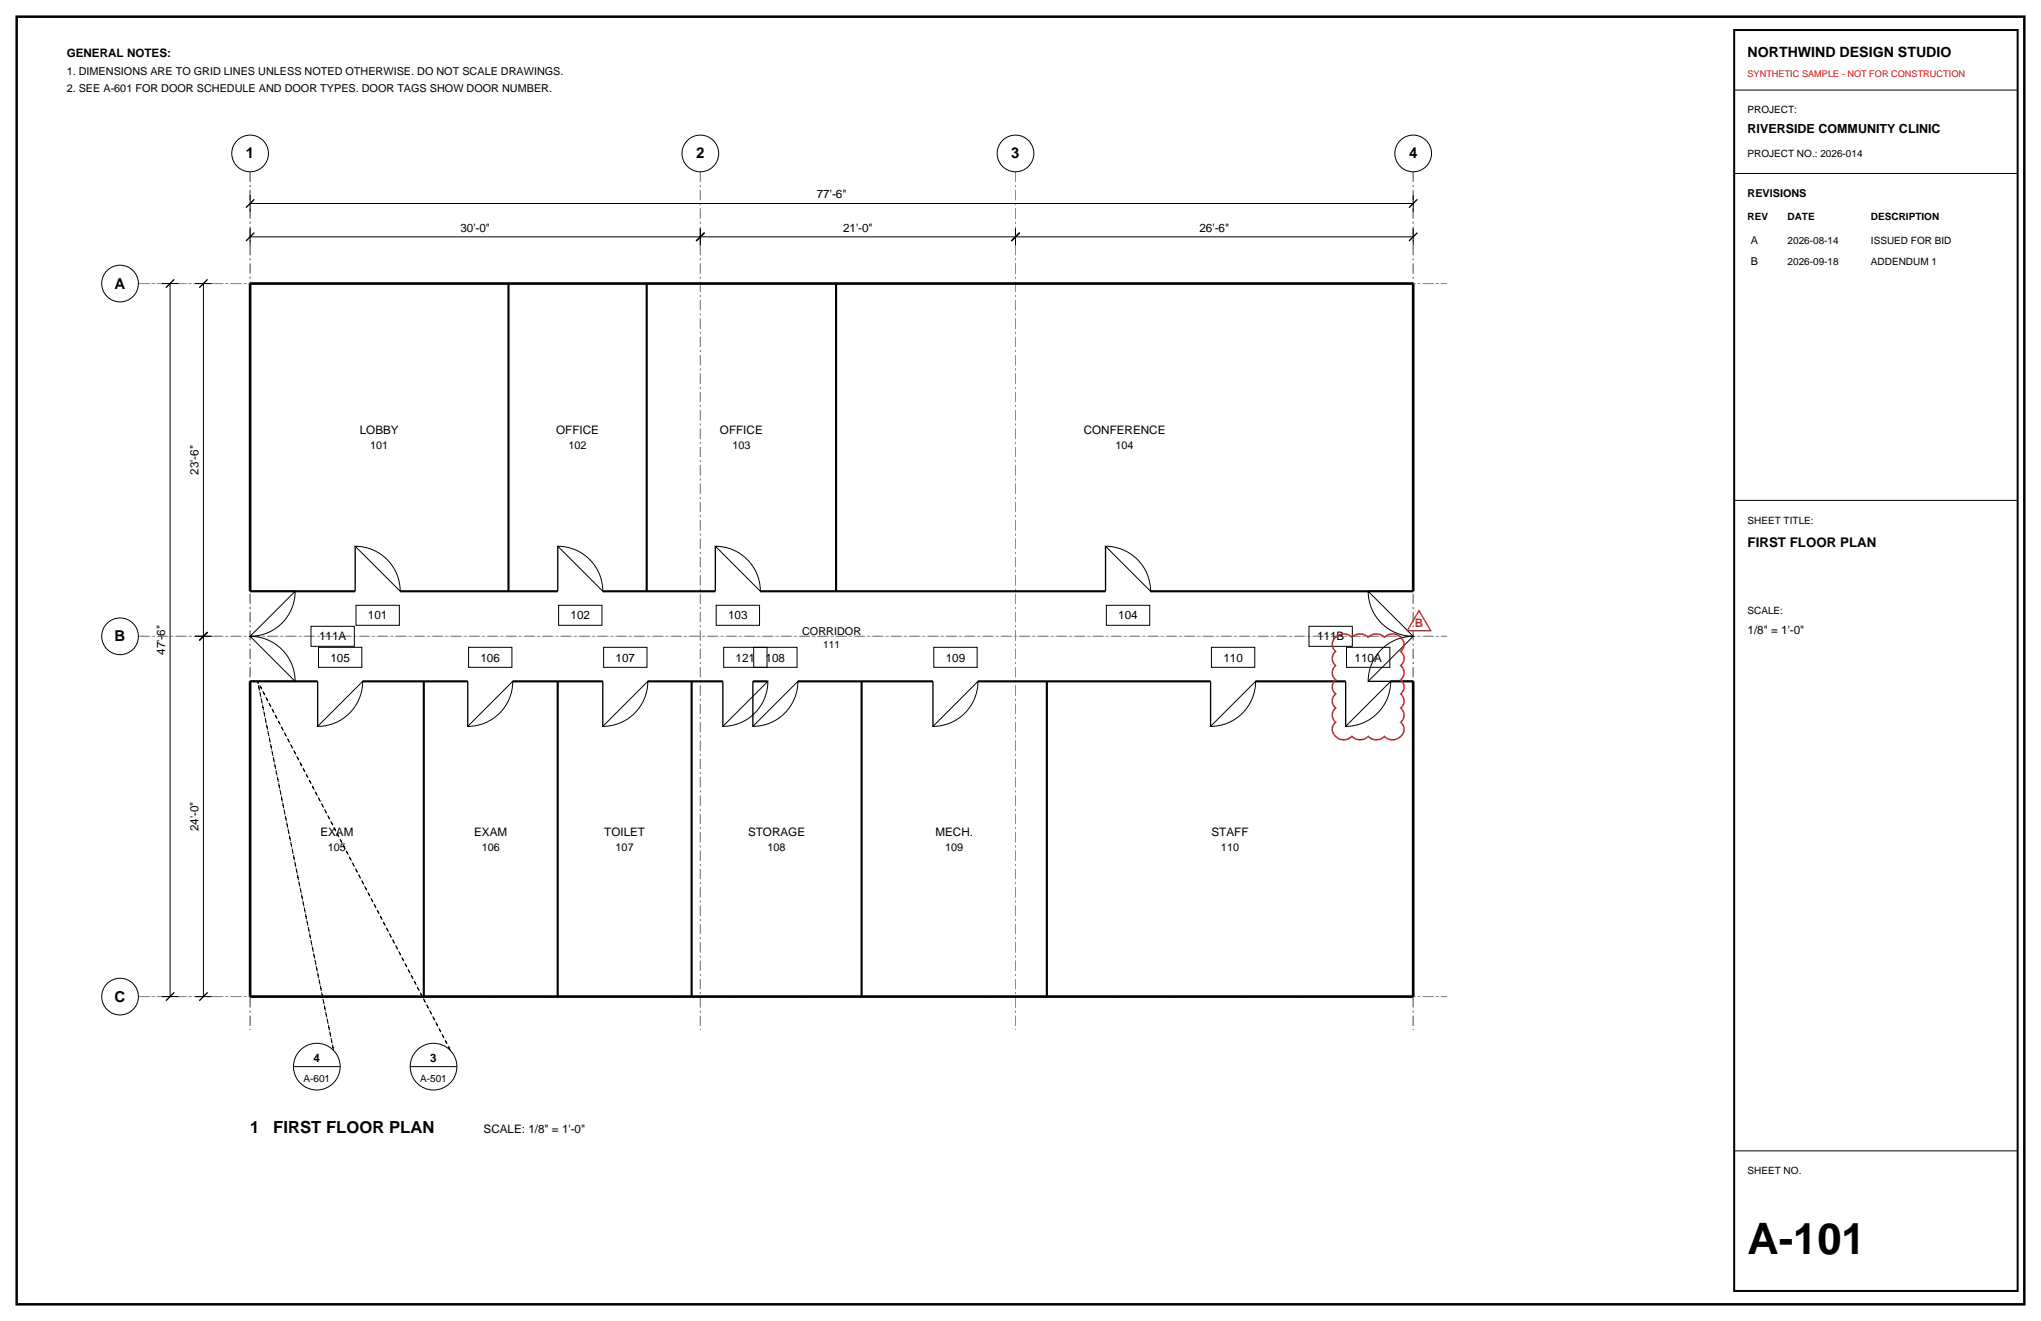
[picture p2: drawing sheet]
<svg xmlns="http://www.w3.org/2000/svg" width="432mm" height="279mm" viewBox="0 0 432 279" stroke-linecap="round" stroke-linejoin="round" font-family="sans-serif">
<path d="M3.5 3.5h424.8v272.4h-424.8z" fill="none" stroke="#000" stroke-width=".53"/>
<path d="M52.9 36.3v181.5zM148.2 36.3v181.5zM214.8 36.3v181.5zM299 36.3v181.5zM29.3 60h276.7zM29.3 134.6h276.7zM29.3 210.8h276.7z" fill="none" stroke="#8c8c8c" stroke-width=".21" stroke-dasharray="2.1 .7 .4 .7" stroke-linecap="butt"/>
<g fill="none" stroke="#000" stroke-width=".21">
<path d="M366.9 19.1h60zM366.9 36.7h60zM34.2 60h3.5zM36 60v150.8zM41.3 60h3.5zM43 60v74.6zM52.9 50.1h95.3zM52.9 48.3v3.6zM52.9 43h246.1zM52.9 41.3v3.5zM148.2 48.3v3.6zM148.2 50.1h66.6z"/>
<path d="M214.8 48.3v3.6zM214.8 50.1h84.2zM299 48.3v3.6zM299 41.3v3.5zM75.1 115.5a9.5 9.5 0 0 1 9.6 9.6zM118 115.5a9.5 9.5 0 0 1 9.5 9.6zM151.3 115.5a9.5 9.5 0 0 1 9.6 9.6zM233.9 115.5a9.5 9.5 0 0 1 9.5 9.6zM366.9 105.8h60zM41.3 134.6h3.5zM43 134.6v76.2zM52.9 134.6a9.5 9.5 0 0 1 9.5 9.5z"/>
<path d="M62.4 125.1a9.5 9.5 0 0 1-9.5 9.5zM65.8 132.5h9.2v4.2h-9.2zM67.4 136.9h9.2v4.2h-9.2zM75.3 128h9.2v4.3h-9.2zM99.1 136.9h9.2v4.2h-9.2zM118.2 128h9.2v4.3h-9.2zM127.7 136.9h9.2v4.2h-9.2zM151.5 128h9.2v4.3h-9.2zM153.1 136.9h9.2v4.2h-9.2zM159.5 136.9h9.1v4.2h-9.1zM197.6 136.9h9.1v4.2h-9.1zM234.1 128h9.1v4.3h-9.1z"/>
<path d="M256.3 136.9h9.2v4.2h-9.2zM276.9 132.5h9.2v4.2h-9.2zM284.9 136.9h9.1v4.2h-9.1zM289.5 125.1l9.5 9.5a9.5 9.5 0 0 1-9.5-9.5zM291.9 137.8a9.5 9.5 0 0 1 7.1-3.2l-9.5 9.5a9.5 9.5 0 0 1 2.4-6.3zM67.2 153.6l9.5-9.5a9.5 9.5 0 0 1-9.5 9.5zM99 153.6l9.5-9.5a9.5 9.5 0 0 1-9.5 9.5zM127.5 153.6l9.6-9.5a9.5 9.5 0 0 1-9.6 9.5zM159.3 153.6l9.5-9.5a9.5 9.5 0 0 1-9.5 9.5zM162.5 144.1a9.5 9.5 0 0 1-9.6 9.5zM206.9 144.1a9.5 9.5 0 0 1-9.5 9.5zM256.1 153.6l9.5-9.5a9.5 9.5 0 0 1-9.5 9.5z"/>
<path d="M294.2 144.1a9.5 9.5 0 0 1-9.5 9.5zM34.2 210.8h3.5zM41.3 210.8h3.5zM62.1 225.6h9.9zM86.8 225.6h9.9zM366.9 243.4h60z"/>
<circle cx="52.9" cy="32.5" r="3.9"/>
<circle cx="148.2" cy="32.5" r="3.9"/>
<circle cx="214.8" cy="32.5" r="3.9"/>
<circle cx="299" cy="32.5" r="3.9"/>
<circle cx="25.4" cy="60" r="3.9"/>
<circle cx="25.4" cy="134.6" r="3.9"/>
<circle cx="25.4" cy="210.8" r="3.9"/>
<circle cx="67" cy="225.6" r="4.9"/>
<circle cx="91.7" cy="225.6" r="4.9"/>
</g>
<g fill="none" stroke="#000" stroke-width=".28">
<path d="M52 51l1.8-1.8zM52 43.9l1.8-1.7zM147.3 51l1.7-1.8zM214 51l1.7-1.8zM298.1 51l1.8-1.8zM298.1 43.9l1.8-1.7zM35.1 60.9l1.8-1.8zM42.2 60.9l1.7-1.8zM75.1 115.5v9.6zM118 115.5v9.6zM151.3 115.5v9.6zM233.9 115.5v9.6z"/>
<path d="M43.9 133.7l-1.7 1.8zM52.9 125.1h9.5zM289.5 125.1h9.5zM52.9 144.1h9.5zM67.2 144.1v9.5zM99 144.1v9.5zM127.5 144.1v9.5zM152.9 144.1v9.5zM159.3 144.1v9.5zM197.4 144.1v9.5zM256.1 144.1v9.5zM284.7 144.1v9.5z"/>
<path d="M289.5 144.1h9.5zM35.1 211.7l1.8-1.8zM42.2 211.7l1.7-1.8z"/>
</g>
<path d="M52.9 60h246.1zM52.9 60v65.1zM299 60v65.1zM52.9 144.1v66.7zM299 144.1v66.7zM52.9 210.8h246.1z" fill="none" stroke="#000" stroke-width=".56"/>
<g fill="none" stroke="#000" stroke-width=".45">
<path d="M107.6 60v65.1zM136.8 60v65.1zM176.9 60v65.1zM52.9 125.1h22.2zM84.7 125.1h33.3zM127.5 125.1h23.8zM160.9 125.1h73zM243.4 125.1h55.6zM52.9 144.1h14.3zM76.7 144.1h22.3zM89.7 144.1v66.7zM108.5 144.1h19z"/>
<path d="M118 144.1v66.7zM137.1 144.1h15.8zM146.3 144.1v66.7zM159.3 144.1h3.2zM168.8 144.1h28.6zM182.3 144.1v66.7zM206.9 144.1h49.2zM221.5 144.1v66.7zM265.6 144.1h19.1zM294.2 144.1h4.8z"/>
</g>
<path d="M54.5 144.1l16.1 78zM54.5 144.1l40.7 78z" fill="none" stroke="#000" stroke-width=".21" stroke-dasharray=".7 .7" stroke-linecap="butt"/>
<path d="M366.9 6.4h60v266.6h-60z" fill="none" stroke="#000" stroke-width=".42"/>
<path d="M282.6 134.8a2.41 2.41 0 0 1 3.4 0 2.41 2.41 0 0 1 3.5 0 2.41 2.41 0 0 1 3.4 0 2.39 2.39 0 0 1 2.8-.5 2.39 2.39 0 0 1 1.3 2.5l-.7 1a1.91 1.91 0 0 1 0 3 1.91 1.91 0 0 1 0 3 1.91 1.91 0 0 1 0 3 1.91 1.91 0 0 1 0 3 1.91 1.91 0 0 1 0 3 2.23 2.23 0 0 1 .3 2.8 2.23 2.23 0 0 1-2.8 .7l-.9-.5a2.41 2.41 0 0 1-3.4 0 2.41 2.41 0 0 1-3.5 0 2.39 2.39 0 0 1-2.8 .4 2.39 2.39 0 0 1-1.3-2.5l.7-.9a1.91 1.91 0 0 1 0-3 1.91 1.91 0 0 1 0-3 1.91 1.91 0 0 1 0-3 1.91 1.91 0 0 1 0-3 1.91 1.91 0 0 1 0-3 1.91 1.91 0 0 1 0-3z" fill="none" stroke="#d90d0d" stroke-width=".32"/>
<path d="M300.2 129.2l2.5 4.2h-5z" fill="none" stroke="#d90d0d" stroke-width=".28"/>
<text font-size="9.2" x="369.7" y="265.3">A-101</text>
<g font-size="3.5">
<text x="52.9" y="239.7">1</text>
<text x="57.8" y="239.7">FIRST FLOOR PLAN</text>
</g>
<g font-size="3.2">
<text x="52" y="33.5">1</text>
<text x="147.3" y="33.5">2</text>
<text x="214" y="33.5">3</text>
<text x="298.1" y="33.5">4</text>
<text x="24.3" y="61">A</text>
<text x="24.3" y="135.6">B</text>
<text x="24.3" y="211.8">C</text>
</g>
<text font-size="3" x="369.7" y="12">NORTHWIND DESIGN STUDIO</text>
<text font-size="2.8" x="369.7" y="115.7">FIRST FLOOR PLAN</text>
<text font-size="2.6" x="369.7" y="28.2">RIVERSIDE COMMUNITY CLINIC</text>
<g font-size="2.5">
<text x="14.1" y="12">GENERAL NOTES:</text>
<text x="172.8" y="42">77'-6&quot;</text>
<text x="97.4" y="49">30'-0&quot;</text>
<text x="178.4" y="49">21'-0&quot;</text>
<text x="253.8" y="49">26'-6&quot;</text>
<text x="76.1" y="91.8">LOBBY</text>
<text x="117.7" y="91.8">OFFICE</text>
<text x="152.3" y="91.8">OFFICE</text>
<text x="229.3" y="91.8">CONFERENCE</text>
<text x="42" y="100.4" transform="rotate(-90 42 100.4)">23'-6&quot;</text>
<text x="77.8" y="131">101</text>
<text x="120.7" y="131">102</text>
<text x="154" y="131">103</text>
<text x="236.6" y="131">104</text>
<text x="67.5" y="135.5">111A</text>
<text x="278.6" y="135.5">111B</text>
<text x="369.7" y="134.1">1/8&quot; = 1'-0&quot;</text>
<text x="34.9" y="138.5" transform="rotate(-90 34.9 138.5)">47'-6&quot;</text>
<text x="69.9" y="139.9">105</text>
<text x="101.7" y="139.9">106</text>
<text x="130.2" y="139.9">107</text>
<text x="155.6" y="139.9">121</text>
<text x="162" y="139.9">108</text>
<text x="200.1" y="139.9">109</text>
<text x="258.8" y="139.9">110</text>
<text x="286.6" y="139.9">110A</text>
<text x="42" y="175.8" transform="rotate(-90 42 175.8)">24'-0&quot;</text>
<text x="67.8" y="176.7">EXAM</text>
<text x="100.3" y="176.7">EXAM</text>
<text x="127.8" y="176.7">TOILET</text>
<text x="158.3" y="176.7">STORAGE</text>
<text x="197.9" y="176.7">MECH.</text>
<text x="256.3" y="176.7">STAFF</text>
<text x="66.3" y="224.5">4</text>
<text x="91" y="224.5">3</text>
<text x="102.3" y="239.7">SCALE: 1/8&quot; = 1'-0&quot;</text>
</g>
<text font-size="2.5" fill="#d90d0d" x="299.3" y="132.7">B</text>
<g font-size="2.3">
<text x="14.1" y="15.9">1. DIMENSIONS ARE TO GRID LINES UNLESS NOTED OTHERWISE. DO NOT SCALE DRAWINGS.</text>
<text x="14.1" y="19.4">2. SEE A-601 FOR DOOR SCHEDULE AND DOOR TYPES. DOOR TAGS SHOW DOOR NUMBER.</text>
<text x="369.7" y="41.6">REVISIONS</text>
<text x="370.4" y="51.5">A</text>
<text x="370.4" y="56.1">B</text>
<text x="78.3" y="95">101</text>
<text x="120.3" y="95">102</text>
<text x="154.9" y="95">103</text>
<text x="236" y="95">104</text>
<text x="169.7" y="134.2">CORRIDOR</text>
<text x="69.4" y="179.9">105</text>
<text x="101.9" y="179.9">106</text>
<text x="130.2" y="179.9">107</text>
<text x="162.4" y="179.9">108</text>
<text x="200" y="179.9">109</text>
<text x="258.3" y="179.9">110</text>
</g>
<g font-size="2.1">
<text x="369.7" y="24">PROJECT:</text>
<text x="369.7" y="33.2">PROJECT NO.: 2026-014</text>
<text x="369.7" y="46.6">REV</text>
<text x="378.2" y="46.6">DATE</text>
<text x="395.8" y="46.6">DESCRIPTION</text>
<text x="378.2" y="51.5">2026-08-14</text>
<text x="395.8" y="51.5">ISSUED FOR BID</text>
<text x="378.2" y="56.1">2026-09-18</text>
<text x="395.8" y="56.1">ADDENDUM 1</text>
<text x="369.7" y="110.8">SHEET TITLE:</text>
<text x="369.7" y="129.8">SCALE:</text>
<text x="174.2" y="137.1">111</text>
<text x="64.2" y="228.8">A-601</text>
<text x="88.9" y="228.8">A-501</text>
<text x="369.7" y="248.4">SHEET NO.</text>
</g>
<text font-size="1.9" fill="#d90d0d" x="369.7" y="16.2">SYNTHETIC SAMPLE - NOT FOR CONSTRUCTION</text>
</svg>
